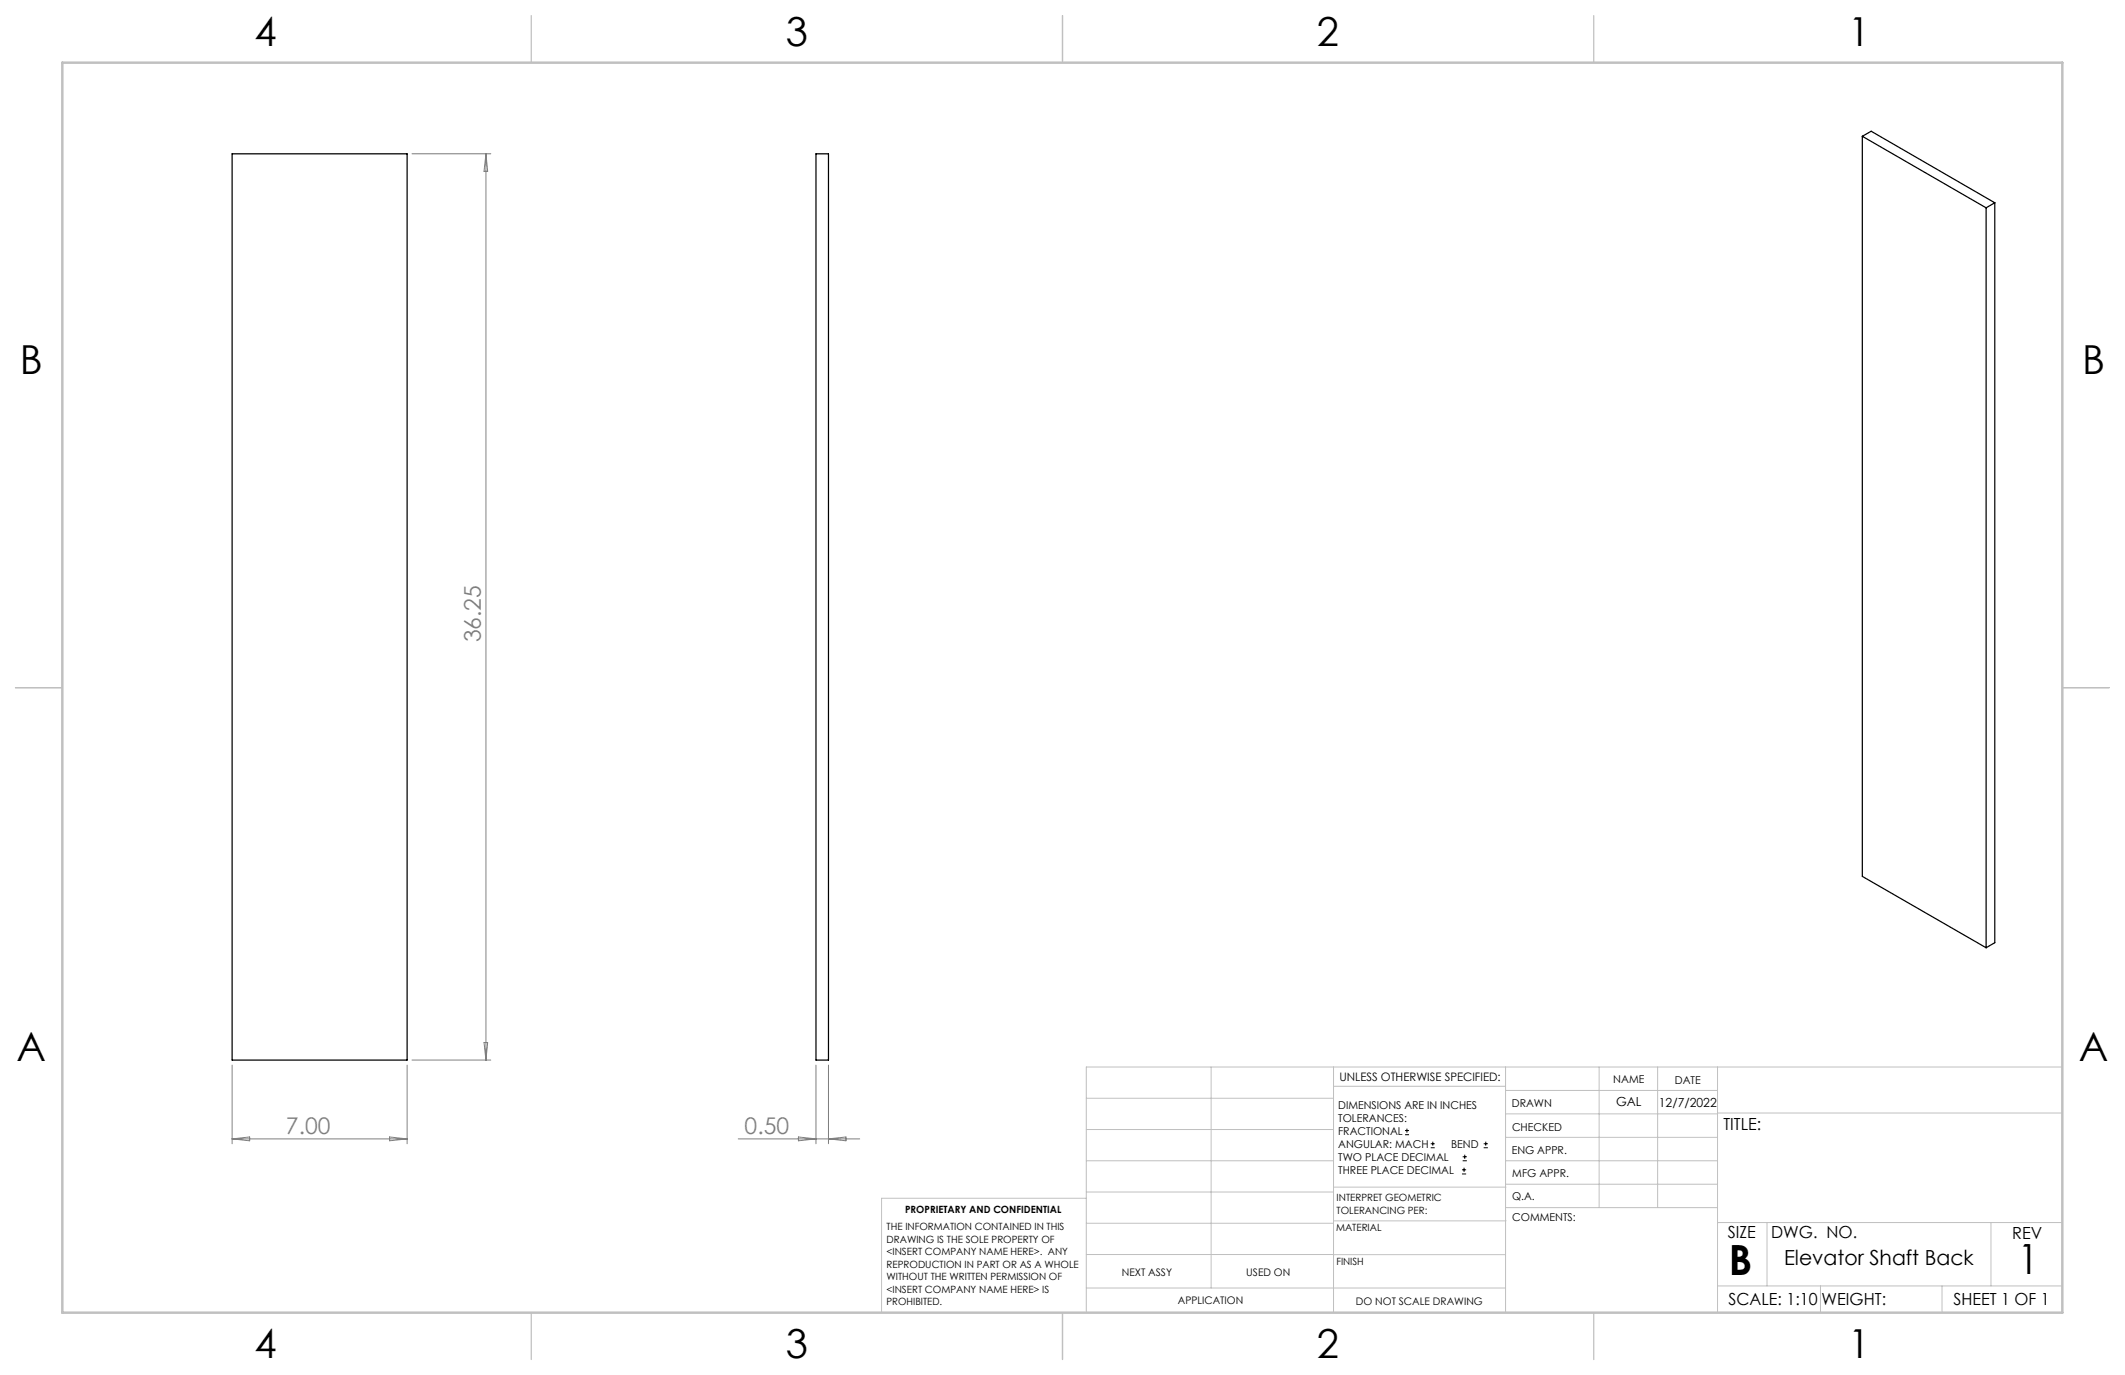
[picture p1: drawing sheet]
<svg xmlns="http://www.w3.org/2000/svg" width="432mm" height="279mm" viewBox="0 0 432 279" stroke-linecap="round" stroke-linejoin="round" font-family="sans-serif">
<path d="M47.2 31.3h35.5v184.1h-35.5zM165.8 31.3h2.5v184.1h-2.5zM378.4 27.7l25.2 14.5M378.4 27.7l1.8-1 25.1 14.5M378.4 27.7v150.4l25.2 14.5M403.6 42.2v150.4M405.3 41.2v150.4l-1.7 1M405.3 41.2l-1.7 1" fill="none" stroke="#000" stroke-width=".25"/>
<g fill="none" stroke="#000" stroke-width=".2">
<path d="M285.5 230.6h.8M285.5 229.7h.8M285.9 229.3v.9M290.7 233.2h.8M290.7 232.4h.8M291.1 232v.8M297.1 238.5h.8M297.1 237.7h.8M297.2 235.9h.9M297.2 235.1h.9M297.5 237.3v.8M297.6 234.6v.9"/>
<path d="M301.5 233.2h.8M301.5 232.4h.8M301.9 232v.8"/>
</g>
<g fill="none" stroke="#c0c0c0" stroke-width=".2">
<path d="M246.1 216.8v44.9M271 216.8v49.9M305.9 216.8v49.9M324.9 216.8v28.6M336.8 216.8v28.6M349 216.8v49.9M419.1 216.8h-198.4v49.9M220.7 235.9h50.3M220.7 229.5h50.3M220.7 223.2h50.3M271 220.7h34.9M305.9 231.1h43.1"/>
<path d="M305.9 226.3h43.1M305.9 221.6h43.1M305.9 235.9h43.1M349 226.2h70.1M220.7 248.6h50.3M220.7 242.2h50.3M220.7 254.9h50.3M220.7 243.5h-41.6v23.2M271 255h34.9M271 248.1h35M271 241.2h35M305.9 240.6h43.1"/>
<path d="M306 245.4h43M349 248.4h70.1M359.1 248.4v12.9M404.6 248.4v12.9M220.7 261.7h85.2M349 261.3h70.1M369.9 261.3v5.4M394.6 261.3v5.4"/>
</g>
<path d="M108 3.2v9.5M215.9 3.2v9.5M323.8 3.2v9.5M3.1 139.7h9.6M419.1 139.7h9.5M108 266.7v9.6M215.9 266.7v9.6M323.8 266.7v9.6" fill="none" stroke="#c0c0c0" stroke-width=".25"/>
<path d="M12.7 12.7h406.4v254h-406.4z" fill="none" stroke="#c0c0c0" stroke-width=".5"/>
<g fill="none" stroke="#808080" stroke-width=".2">
<path d="M83.7 31.3h16M98.7 31.3v184.1M98.7 31.3l.4 3.5h-.7zM47.2 216.4v16M82.7 216.4v16M83.7 215.4h16M98.4 211.8h.7l-.4 3.6zM165.8 216.4v16M168.3 216.4v16M47.2 231.4h35.5M47.2 231.4l3.5-.4v.8zM79.2 231l3.5 .4-3.5 .4z"/>
<path d="M150 231.4h24.7M162.2 231l3.6 .4-3.6 .4zM168.3 231.4l3.6-.4v.8z"/>
</g>
<g font-size="8.5">
<text x="351.3" y="259">B</text>
<text x="410" y="258.9">1</text>
</g>
<g font-size="8.1">
<text x="51.7" y="9.3">4</text>
<text x="159.7" y="9.3">3</text>
<text x="267.6" y="9.3">2</text>
<text x="375.6" y="9.3">1</text>
<text x="4" y="76">B</text>
<text x="423.1" y="76">B</text>
<text x="3.3" y="215.7">A</text>
<text x="422.4" y="215.7">A</text>
<text x="51.7" y="276">4</text>
<text x="159.7" y="276">3</text>
<text x="267.6" y="276">2</text>
<text x="375.6" y="276">1</text>
</g>
<g font-size="4.7" fill="#808080">
<text x="97.7" y="130.5" transform="rotate(-90 97.7 130.5)">36.25</text>
<text x="58.1" y="230.4">7.00</text>
<text x="151.3" y="230.4">0.50</text>
</g>
<text font-size="4.2" x="362.5" y="257">Elevator Shaft Back</text>
<g font-size="3.4">
<text x="350.2" y="229.5">TITLE:</text>
<text x="351.1" y="251.6">SIZE</text>
<text x="359.9" y="251.6">DWG. NO.</text>
<text x="408.9" y="251.7">REV</text>
<text x="351.2" y="265.2">SCALE: 1:10</text>
<text x="370.1" y="265.3">WEIGHT:</text>
<text x="396.9" y="265.2">SHEET 1 OF 1</text>
</g>
<g font-size="2.5">
<text x="328.4" y="224.8">GAL</text>
<text x="337.1" y="224.9">12/7/2022</text>
</g>
<text font-size="2.4" x="272.2" y="219.7">UNLESS OTHERWISE SPECIFIED:</text>
<g font-size="2.2">
<text x="327.8" y="220.1">NAME</text>
<text x="340.3" y="220.2">DATE</text>
<text x="271.9" y="225.3">DIMENSIONS ARE IN INCHES</text>
<text x="271.9" y="227.9">TOLERANCES:</text>
<text x="307.2" y="224.9">DRAWN</text>
<text x="271.9" y="230.6">FRACTIONAL</text>
<text x="271.9" y="233.2">ANGULAR: MACH</text>
<text x="294.9" y="233.2">BEND</text>
<text x="307.3" y="229.8">CHECKED</text>
<text x="271.9" y="235.9">TWO PLACE DECIMAL</text>
<text x="271.9" y="238.5">THREE PLACE DECIMAL</text>
<text x="307.2" y="234.5">ENG APPR.</text>
<text x="307.3" y="239.2">MFG APPR.</text>
<text x="307.3" y="243.9">Q.A.</text>
<text x="307.3" y="248.1">COMMENTS:</text>
</g>
<g font-size="2.1">
<text x="227.9" y="259.2">NEXT ASSY</text>
<text x="253.3" y="259.2">USED ON</text>
<text x="239.3" y="265">APPLICATION</text>
<text x="275.5" y="265.1">DO NOT SCALE DRAWING</text>
</g>
<g font-size="2">
<text x="271.6" y="244.1">INTERPRET GEOMETRIC</text>
<text x="180.2" y="250">THE INFORMATION CONTAINED IN THIS</text>
<text x="183.9" y="246.4">PROPRIETARY AND CONFIDENTIAL</text>
<text x="271.5" y="250.2">MATERIAL</text>
<text x="271.6" y="246.6">TOLERANCING PER:</text>
<text x="180.2" y="252.5">DRAWING IS THE SOLE PROPERTY OF</text>
<text x="180.2" y="255.1">&lt;INSERT COMPANY NAME HERE&gt;. ANY</text>
<text x="180.2" y="257.6">REPRODUCTION IN PART OR AS A WHOLE</text>
<text x="271.5" y="257">FINISH</text>
<text x="180.2" y="260.1">WITHOUT THE WRITTEN PERMISSION OF</text>
<text x="180.2" y="262.6">&lt;INSERT COMPANY NAME HERE&gt; IS</text>
<text x="180.2" y="265.2">PROHIBITED.</text>
</g>
</svg>
